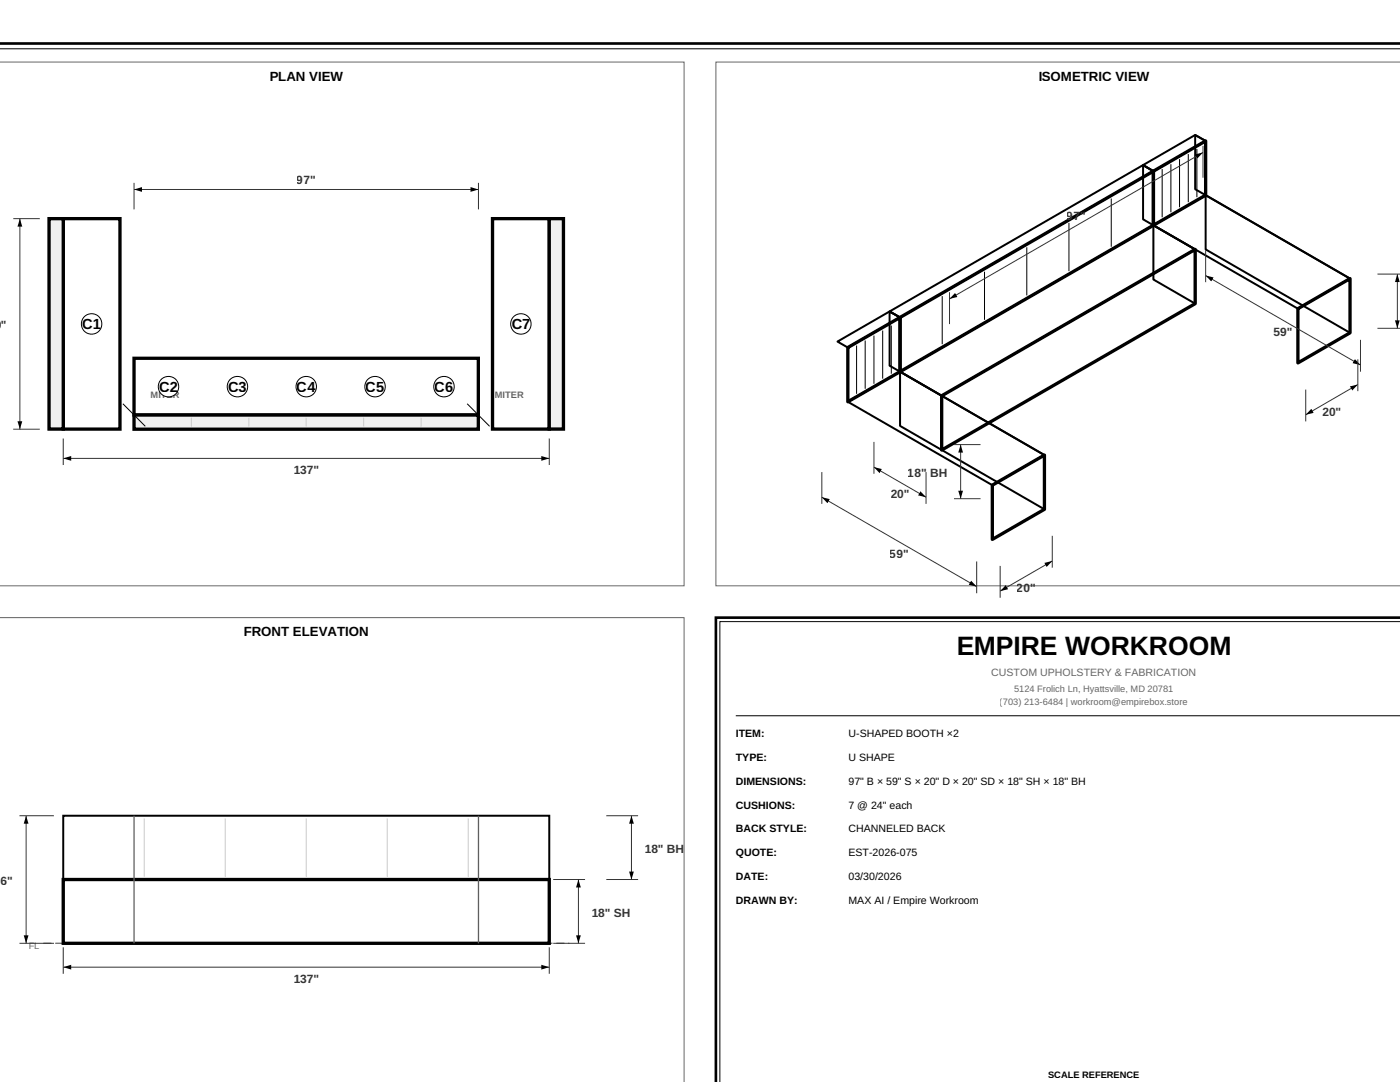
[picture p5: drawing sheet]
<svg xmlns="http://www.w3.org/2000/svg" width="279mm" height="216mm" viewBox="0 0 279 216" stroke-linecap="round" stroke-linejoin="round" font-family="sans-serif">
<path d="M-.1 8.7h279.5" fill="none" stroke="#000" stroke-width=".53"/>
<path d="M-.1 9.7h279.5" fill="none" stroke="#000" stroke-width=".2"/>
<path d="M-.1 12.4h136.6v104.5h-136.6" fill="none" stroke="#666" stroke-width=".2"/>
<path d="M12.6 43.6h11.3v42h-11.3z" fill="none" stroke="#000" stroke-width=".66" stroke-linecap="butt"/>
<path d="M9.8 43.6h2.8v42h-2.8z" fill="#f0f0f0" stroke="#000" stroke-width=".66" stroke-linecap="butt"/>
<path d="M26.7 71.5h68.8v11.3h-68.8z" fill="none" stroke="#000" stroke-width=".66" stroke-linecap="butt"/>
<path d="M26.7 82.8h68.8v2.8h-68.8z" fill="#f0f0f0" stroke="#000" stroke-width=".66" stroke-linecap="butt"/>
<path d="M38.2 83.3v1.8zM49.7 83.3v1.8zM61.1 83.3v1.8zM72.6 83.3v1.8zM84 83.3v1.8z" fill="#000" stroke="#ccc" stroke-width=".2"/>
<path d="M98.3 43.6h11.3v42h-11.3z" fill="none" stroke="#000" stroke-width=".66" stroke-linecap="butt"/>
<path d="M109.6 43.6h2.8v42h-2.8z" fill="#f0f0f0" stroke="#000" stroke-width=".66" stroke-linecap="butt"/>
<path d="M24.5 80.6l4.5 4.5zM93.2 80.6l4.5 4.5z" fill="#000" stroke="#000" stroke-width=".2"/>
<g fill="#fff" stroke="#000" stroke-width=".2">
<circle cx="18.3" cy="64.6" r="2.04"/>
<circle cx="33.6" cy="77.2" r="2.04"/>
<circle cx="47.4" cy="77.2" r="2.04"/>
<circle cx="61.1" cy="77.2" r="2.04"/>
<circle cx="74.8" cy="77.2" r="2.04"/>
<circle cx="88.6" cy="77.2" r="2.04"/>
<circle cx="103.9" cy="64.6" r="2.04"/>
</g>
<g fill="#000" stroke="#333" stroke-width=".2">
<path d="M26.7 37.8h68.8zM240.1 29.1v6.4zM4 43.6v42zM2.6 43.6h5.3zM26.7 36.5v5.3zM95.5 36.5v5.3zM189.5 59.6l50.6-29.2zM240.6 50v6.3zM274.9 54.7h4.5zM189.5 58.3v6.4zM260.6 77.7v6.4zM271 71.7v6.4z"/>
<path d="M271.5 67.8v6.4zM240.6 55l30.9 17.8zM274.9 65.5h4.5zM278.9 54.7v10.8zM2.6 85.6h5.3zM12.6 87.5v5.3zM12.6 91.5h97zM109.6 87.5v5.3zM164 94.2v6.3zM174.4 88.2v6.3zM184.8 94.2v6.3zM174.4 93.2l10.4 6z"/>
<path d="M191.7 88.7v10.8zM190.4 99.5h5.3zM190.4 88.7h5.3zM260.6 82.8l10.4-6.1zM194.9 112v6.4zM164 99.2l30.9 17.9zM199.6 112.9v6.4zM199.6 118l10.4-6.1zM210 106.9v6.4zM3.9 162.8h6.9zM110.4 175.5h6.4zM121 175.5h6.3z"/>
<path d="M121 162.8h6.3zM126 162.8v12.7zM5.2 162.8v25.4zM3.9 188.2h6.9zM12.6 189v5.3zM12.6 193h97zM109.6 189v5.3zM110.4 188.2h6.4zM115.4 175.5v12.7z"/>
</g>
<g fill="#000">
<path d="M26.7 37.8l1.6-.5v1zM93.9 37.3l1.6 .5-1.6 .5zM238.5 30.8l1.6-.4-1.2 1.2zM4 43.6l.4 1.6h-.9zM190.6 58.4l.5 .9-1.6 .3zM240.6 55l1.6 .4-.5 .8zM278.9 54.7l.4 1.6h-.9zM269.4 77.1l1.6-.4-1.1 1.2zM270.4 71.6l1.1 1.2-1.6-.3zM278.4 63.9h.9l-.4 1.6zM3.5 84.1h.9l-.4 1.5zM12.6 91.5l1.6-.5v.9z"/>
<path d="M108 91l1.6 .5-1.6 .4zM174.4 93.2l1.6 .4-.5 .8zM183.7 98l1.1 1.2-1.6-.4zM191.7 88.7l.5 1.6h-1zM191.2 97.9h1l-.5 1.6zM261.7 81.6l.5 .8-1.6 .4zM164 99.2l1.6 .4-.4 .8zM193.8 115.8l1.1 1.3-1.6-.4zM200.7 116.7l.5 .9-1.6 .4zM208.4 112.3l1.6-.4-1.1 1.3zM5.2 162.8l.5 1.6h-1zM115.4 175.5l.5 1.6h-.9z"/>
<path d="M126 162.8l.5 1.6h-1zM125.5 173.9h1l-.5 1.6zM4.7 186.6h1l-.5 1.6zM12.6 193l1.6-.5v1zM108 192.5l1.6 .5-1.6 .5zM115 186.6h.9l-.5 1.6z"/>
</g>
<path d="M142.9 12.4v104.5h136.5M142.9 12.4h.1M142.9 12.4h136.5M-.1 123.2h136.6v92.7" fill="none" stroke="#666" stroke-width=".2"/>
<path d="M230.2 34.2l10.4-6.1v10.8l-10.4 6.1zM169.2 69.3l10.4-6v10.9l-10.4 6zM179.6 63.3l50.6-29.1v10.8l-50.6 29.2zM187.9 79l50.6-29.2v10.8l-50.6 29.2zM259 61.6l10.4-6v10.8l-10.4 6zM198 96.8l10.4-6v10.8l-10.4 6zM12.6 175.5h97v12.7h-97z" fill="none" stroke="#000" stroke-width=".66" stroke-linecap="butt"/>
<g fill="none" stroke="#000" stroke-width=".4">
<path d="M228.1 32.9l2.1 1.3v10.8l-2.1-1.2zM228.1 32.9l10.4-6 2.1 1.2-10.4 6.1zM238.5 26.9l2.1 1.2v10.8l-2.1-1.1zM240.6 38.9l28.8 16.7v10.8l-28.8-16.6zM230.2 45l8.3 4.8v10.8l-8.3-4.8zM230.2 45l10.4-6.1 28.8 16.7-10.4 6zM167.1 68.2l10.4-6 2.1 1.1-10.4 6zM177.5 62.2l2.1 1.1v10.9l-2.1-1.2zM177.5 62.2l50.6-29.3 2.1 1.3-50.6 29.1zM179.6 74.2l28.8 16.6v10.8l-28.8-16.6zM179.6 74.2l50.6-29.2 8.3 4.8-50.6 29.2zM169.2 80.2l10.4-6 28.8 16.6-10.4 6z"/>
<path d="M12.6 162.8h97v12.7h-97z"/>
</g>
<path d="M230.2 45l10.4-6.1zM179.6 74.2l50.6-29.2zM169.2 80.2l10.4-6z" fill="#000" stroke="#000" stroke-width=".26"/>
<g fill="#000" stroke="#000" stroke-width=".2">
<path d="M238.9 29.7v9.6zM204.9 49.3v9.6zM213.3 44.5v9.6zM221.8 39.6v9.6zM231.9 33.7v9.7zM233.7 32.8v9.6zM235.4 31.7v9.7zM237.1 30.7v9.6zM170.9 69v9.6zM172.7 67.9v9.7zM174.4 67v9.6zM176.2 66v9.6z"/>
<path d="M177.9 65v9.6zM188 59.1v9.6zM196.5 54.2v9.6zM146.8 142.8h132.6z"/>
</g>
<path d="M8.7 188.2h104.9z" fill="#000" stroke="#666" stroke-width=".26" stroke-dasharray="1.6 .8" stroke-linecap="butt"/>
<path d="M28.8 163.3v11.7zM45 163.3v11.7zM61.1 163.3v11.7zM77.3 163.3v11.7zM93.5 163.3v11.7z" fill="#000" stroke="#ccc" stroke-width=".2"/>
<path d="M12.6 175.5h97z" fill="#000" stroke="#000" stroke-width=".4"/>
<path d="M26.7 162.8v25.4zM95.5 162.8v25.4z" fill="#000" stroke="#666" stroke-width=".26"/>
<path d="M279.4 123.2h-136.5v92.7" fill="none" stroke="#000" stroke-width=".53"/>
<path d="M279.4 124h-135.7v91.9" fill="none" stroke="#000" stroke-width=".2"/>
<text font-size="5.3" x="190.8" y="130.7">EMPIRE WORKROOM</text>
<g font-size="2.9">
<text x="16.4" y="65.6">C1</text>
<text x="102.1" y="65.6">C7</text>
<text x="31.8" y="78.2">C2</text>
<text x="45.5" y="78.2">C3</text>
<text x="59.3" y="78.2">C4</text>
<text x="73" y="78.2">C5</text>
<text x="86.7" y="78.2">C6</text>
</g>
<g font-size="2.6">
<text x="53.8" y="16.1">PLAN VIEW</text>
<text x="207.2" y="16.1">ISOMETRIC VIEW</text>
<text x="48.6" y="126.9">FRONT ELEVATION</text>
</g>
<g font-size="2.4" fill="#333">
<text x="59.2" y="36.8">97&quot;</text>
<text x="212.9" y="44">97&quot;</text>
<text x=".2" y="65.7">&quot;</text>
<text x="254.2" y="67.1">59&quot;</text>
<text x="263.9" y="82.9">20&quot;</text>
<text x="58.6" y="94.6">137&quot;</text>
<text x="181.2" y="95.2">18&quot;</text>
<text x="185.6" y="95.2">BH</text>
<text x="177.7" y="99.4">20&quot;</text>
<text x="177.6" y="111.3">59&quot;</text>
<text x="202.9" y="118.1">20&quot;</text>
<text x="128.7" y="170.2">18&quot; BH</text>
<text x=".1" y="176.6">6&quot;</text>
<text x="118.1" y="182.9">18&quot; SH</text>
<text x="58.6" y="196.2">137&quot;</text>
</g>
<text font-size="2.1" fill="#666" x="197.8" y="134.9">CUSTOM UPHOLSTERY &amp; FABRICATION</text>
<g font-size="2.1">
<text x="146.8" y="147.1">ITEM:</text>
<text x="169.3" y="147.1">U-SHAPED BOOTH ×2</text>
<text x="146.8" y="151.8">TYPE:</text>
<text x="169.3" y="151.8">U SHAPE</text>
<text x="146.8" y="156.6">DIMENSIONS:</text>
<text x="146.8" y="161.3">CUSHIONS:</text>
<text x="169.3" y="156.6">97&quot; B × 59&quot; S × 20&quot; D × 20&quot; SD × 18&quot; SH × 18&quot; BH</text>
<text x="169.3" y="161.3">7 @ 24&quot; each</text>
<text x="146.8" y="166.1">BACK STYLE:</text>
<text x="169.3" y="166.1">CHANNELED BACK</text>
<text x="146.8" y="170.9">QUOTE:</text>
<text x="169.3" y="170.9">EST-2026-075</text>
<text x="146.8" y="175.6">DATE:</text>
<text x="169.3" y="175.6">03/30/2026</text>
<text x="146.8" y="180.4">DRAWN BY:</text>
<text x="169.3" y="180.4">MAX AI / Empire Workroom</text>
</g>
<g font-size="1.9" fill="#666">
<text x="30.1" y="79.5">MITER</text>
<text x="98.8" y="79.5">MITER</text>
<text x="199.5" y="140.7">(703) 213-6484 | workroom@empirebox.store</text>
<text x="202.4" y="138.1">5124 Frolich Ln, Hyattsville, MD 20781</text>
<text x="5.7" y="189.3">FL</text>
</g>
<text font-size="1.9" x="209.2" y="215.1">SCALE REFERENCE</text>
</svg>
